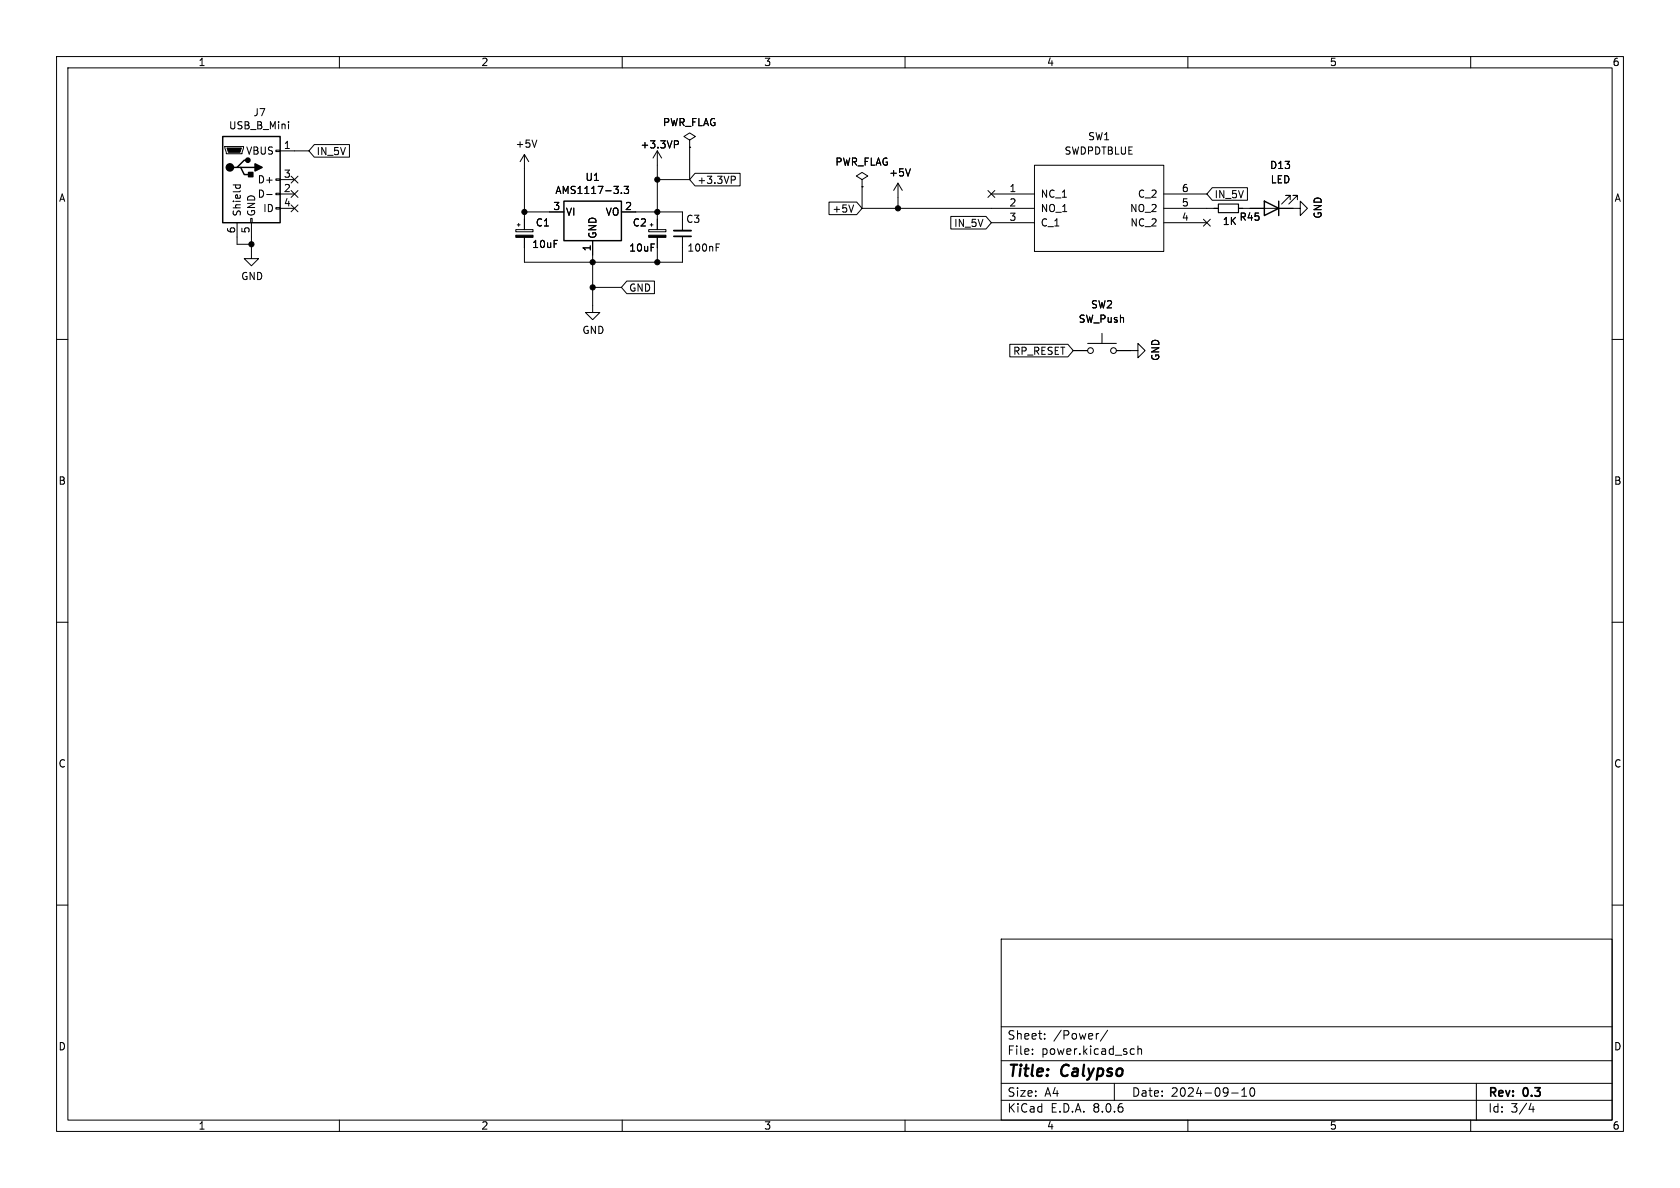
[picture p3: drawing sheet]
(kicad_sch
 (version 20231120)
 (generator "eeschema")
 (generator_version "8.0")
 (paper "A4")
 (title_block
  (title "Calypso")
  (date "2024-09-10")
  (rev "0.3"))
 (lib_symbols
  (symbol "Connector:USB_B_Mini"
   (pin_names
    (offset 1.016)) (exclude_from_sim no) (in_bom yes) (on_board yes)
   (property "Reference" "J" (at -5.08 11.43 0) (effects (font (size 1.27 1.27)) (justify left)))
   (property "Value" "USB_B_Mini" (at -5.08 8.89 0) (effects (font (size 1.27 1.27)) (justify left)))
   (property "Footprint" "" (at 3.81 -1.27 0) (effects (font (size 1.27 1.27)) (hide yes)))
   (property "Datasheet" "~" (at 3.81 -1.27 0) (effects (font (size 1.27 1.27)) (hide yes)))
   (property "Description" "USB Mini Type B connector" (at 0 0 0) (effects (font (size 1.27 1.27)) (hide yes)))
   (symbol "USB_B_Mini_0_1"
    (rectangle (start -5.08 -7.62) (end 5.08 7.62) (stroke (width 0.254) (type default)) (fill (type background)))
    (circle (center -3.81 2.159) (radius 0.635) (stroke (width 0.254) (type default)) (fill (type outline)))
    (circle (center -0.635 3.429) (radius 0.381) (stroke (width 0.254) (type default)) (fill (type outline)))
    (rectangle (start -0.127 -7.62) (end 0.127 -6.858) (stroke (width 0) (type default)) (fill (type none)))
    (polyline (pts (xy -1.905 2.159) (xy 0.635 2.159)) (stroke (width 0.254) (type default)) (fill (type none)))
    (polyline (pts (xy -3.175 2.159) (xy -2.54 2.159) (xy -1.27 3.429) (xy -0.635 3.429)) (stroke (width 0.254) (type default)) (fill (type none)))
    (polyline (pts (xy -2.54 2.159) (xy -1.905 2.159) (xy -1.27 0.889) (xy 0 0.889)) (stroke (width 0.254) (type default)) (fill (type none)))
    (polyline (pts (xy 0.635 2.794) (xy 0.635 1.524) (xy 1.905 2.159) (xy 0.635 2.794)) (stroke (width 0.254) (type default)) (fill (type outline)))
    (polyline (pts (xy -4.318 5.588) (xy -1.778 5.588) (xy -2.032 4.826) (xy -4.064 4.826) (xy -4.318 5.588)) (stroke (width 0) (type default)) (fill (type outline)))
    (polyline (pts (xy -4.699 5.842) (xy -4.699 5.588) (xy -4.445 4.826) (xy -4.445 4.572) (xy -1.651 4.572) (xy -1.651 4.826) (xy -1.397 5.588) (xy -1.397 5.842) (xy -4.699 5.842)) (stroke (width 0) (type default)) (fill (type none)))
    (rectangle (start 0.254 1.27) (end -0.508 0.508) (stroke (width 0.254) (type default)) (fill (type outline)))
    (rectangle (start 5.08 -5.207) (end 4.318 -4.953) (stroke (width 0) (type default)) (fill (type none)))
    (rectangle (start 5.08 -2.667) (end 4.318 -2.413) (stroke (width 0) (type default)) (fill (type none)))
    (rectangle (start 5.08 -0.127) (end 4.318 0.127) (stroke (width 0) (type default)) (fill (type none)))
    (rectangle (start 5.08 4.953) (end 4.318 5.207) (stroke (width 0) (type default)) (fill (type none))))
   (symbol "USB_B_Mini_1_1"
    (pin power_out line (at 7.62 5.08 180) (length 2.54) (name "VBUS" (effects (font (size 1.27 1.27)))) (number "1" (effects (font (size 1.27 1.27)))))
    (pin bidirectional line (at 7.62 -2.54 180) (length 2.54) (name "D-" (effects (font (size 1.27 1.27)))) (number "2" (effects (font (size 1.27 1.27)))))
    (pin bidirectional line (at 7.62 0 180) (length 2.54) (name "D+" (effects (font (size 1.27 1.27)))) (number "3" (effects (font (size 1.27 1.27)))))
    (pin passive line (at 7.62 -5.08 180) (length 2.54) (name "ID" (effects (font (size 1.27 1.27)))) (number "4" (effects (font (size 1.27 1.27)))))
    (pin power_out line (at 0 -10.16 90) (length 2.54) (name "GND" (effects (font (size 1.27 1.27)))) (number "5" (effects (font (size 1.27 1.27)))))
    (pin passive line (at -2.54 -10.16 90) (length 2.54) (name "Shield" (effects (font (size 1.27 1.27)))) (number "6" (effects (font (size 1.27 1.27)))))))
  (symbol "Device:C_Polarized_Small"
   (pin_numbers hide)
   (pin_names
    (offset 0.254) hide) (exclude_from_sim no) (in_bom yes) (on_board yes)
   (property "Reference" "C" (at 0.254 1.778 0) (effects (font (size 1.27 1.27)) (justify left)))
   (property "Value" "C_Polarized_Small" (at 0.254 -2.032 0) (effects (font (size 1.27 1.27)) (justify left)))
   (property "Footprint" "" (at 0 0 0) (effects (font (size 1.27 1.27)) (hide yes)))
   (property "Datasheet" "~" (at 0 0 0) (effects (font (size 1.27 1.27)) (hide yes)))
   (property "Description" "Polarized capacitor, small symbol" (at 0 0 0) (effects (font (size 1.27 1.27)) (hide yes)))
   (symbol "C_Polarized_Small_0_1"
    (rectangle (start -1.524 -0.3048) (end 1.524 -0.6858) (stroke (width 0) (type default)) (fill (type outline)))
    (rectangle (start -1.524 0.6858) (end 1.524 0.3048) (stroke (width 0) (type default)) (fill (type none)))
    (polyline (pts (xy -1.27 1.524) (xy -0.762 1.524)) (stroke (width 0) (type default)) (fill (type none)))
    (polyline (pts (xy -1.016 1.27) (xy -1.016 1.778)) (stroke (width 0) (type default)) (fill (type none))))
   (symbol "C_Polarized_Small_1_1"
    (pin passive line (at 0 2.54 270) (length 1.8542) (name "~" (effects (font (size 1.27 1.27)))) (number "1" (effects (font (size 1.27 1.27)))))
    (pin passive line (at 0 -2.54 90) (length 1.8542) (name "~" (effects (font (size 1.27 1.27)))) (number "2" (effects (font (size 1.27 1.27)))))))
  (symbol "Device:C_Small"
   (pin_numbers hide)
   (pin_names
    (offset 0.254) hide) (exclude_from_sim no) (in_bom yes) (on_board yes)
   (property "Reference" "C" (at 0.254 1.778 0) (effects (font (size 1.27 1.27)) (justify left)))
   (property "Value" "C_Small" (at 0.254 -2.032 0) (effects (font (size 1.27 1.27)) (justify left)))
   (property "Footprint" "" (at 0 0 0) (effects (font (size 1.27 1.27)) (hide yes)))
   (property "Datasheet" "~" (at 0 0 0) (effects (font (size 1.27 1.27)) (hide yes)))
   (property "Description" "Unpolarized capacitor, small symbol" (at 0 0 0) (effects (font (size 1.27 1.27)) (hide yes)))
   (symbol "C_Small_0_1"
    (polyline (pts (xy -1.524 -0.508) (xy 1.524 -0.508)) (stroke (width 0.3302) (type default)) (fill (type none)))
    (polyline (pts (xy -1.524 0.508) (xy 1.524 0.508)) (stroke (width 0.3048) (type default)) (fill (type none))))
   (symbol "C_Small_1_1"
    (pin passive line (at 0 2.54 270) (length 2.032) (name "~" (effects (font (size 1.27 1.27)))) (number "1" (effects (font (size 1.27 1.27)))))
    (pin passive line (at 0 -2.54 90) (length 2.032) (name "~" (effects (font (size 1.27 1.27)))) (number "2" (effects (font (size 1.27 1.27)))))))
  (symbol "Device:LED"
   (pin_numbers hide)
   (pin_names
    (offset 1.016) hide) (exclude_from_sim no) (in_bom yes) (on_board yes)
   (property "Reference" "D" (at 0 2.54 0) (effects (font (size 1.27 1.27))))
   (property "Value" "LED" (at 0 -2.54 0) (effects (font (size 1.27 1.27))))
   (property "Footprint" "" (at 0 0 0) (effects (font (size 1.27 1.27)) (hide yes)))
   (property "Datasheet" "~" (at 0 0 0) (effects (font (size 1.27 1.27)) (hide yes)))
   (property "Description" "Light emitting diode" (at 0 0 0) (effects (font (size 1.27 1.27)) (hide yes)))
   (symbol "LED_0_1"
    (polyline (pts (xy -1.27 -1.27) (xy -1.27 1.27)) (stroke (width 0.254) (type default)) (fill (type none)))
    (polyline (pts (xy -1.27 0) (xy 1.27 0)) (stroke (width 0) (type default)) (fill (type none)))
    (polyline (pts (xy 1.27 -1.27) (xy 1.27 1.27) (xy -1.27 0) (xy 1.27 -1.27)) (stroke (width 0.254) (type default)) (fill (type none)))
    (polyline (pts (xy -3.048 -0.762) (xy -4.572 -2.286) (xy -3.81 -2.286) (xy -4.572 -2.286) (xy -4.572 -1.524)) (stroke (width 0) (type default)) (fill (type none)))
    (polyline (pts (xy -1.778 -0.762) (xy -3.302 -2.286) (xy -2.54 -2.286) (xy -3.302 -2.286) (xy -3.302 -1.524)) (stroke (width 0) (type default)) (fill (type none))))
   (symbol "LED_1_1"
    (pin passive line (at -3.81 0 0) (length 2.54) (name "K" (effects (font (size 1.27 1.27)))) (number "1" (effects (font (size 1.27 1.27)))))
    (pin passive line (at 3.81 0 180) (length 2.54) (name "A" (effects (font (size 1.27 1.27)))) (number "2" (effects (font (size 1.27 1.27)))))))
  (symbol "Device:R_Small"
   (pin_numbers hide)
   (pin_names
    (offset 0.254) hide) (exclude_from_sim no) (in_bom yes) (on_board yes)
   (property "Reference" "R" (at 0.762 0.508 0) (effects (font (size 1.27 1.27)) (justify left)))
   (property "Value" "R_Small" (at 0.762 -1.016 0) (effects (font (size 1.27 1.27)) (justify left)))
   (property "Footprint" "" (at 0 0 0) (effects (font (size 1.27 1.27)) (hide yes)))
   (property "Datasheet" "~" (at 0 0 0) (effects (font (size 1.27 1.27)) (hide yes)))
   (property "Description" "Resistor, small symbol" (at 0 0 0) (effects (font (size 1.27 1.27)) (hide yes)))
   (symbol "R_Small_0_1"
    (rectangle (start -0.762 1.778) (end 0.762 -1.778) (stroke (width 0.2032) (type default)) (fill (type none))))
   (symbol "R_Small_1_1"
    (pin passive line (at 0 2.54 270) (length 0.762) (name "~" (effects (font (size 1.27 1.27)))) (number "1" (effects (font (size 1.27 1.27)))))
    (pin passive line (at 0 -2.54 90) (length 0.762) (name "~" (effects (font (size 1.27 1.27)))) (number "2" (effects (font (size 1.27 1.27)))))))
  (symbol "Regulator_Linear:AMS1117-3.3"
   (pin_names
    (offset 0.254)) (exclude_from_sim no) (in_bom yes) (on_board yes)
   (property "Reference" "U" (at -3.81 3.175 0) (effects (font (size 1.27 1.27))))
   (property "Value" "AMS1117-3.3" (at 0 3.175 0) (effects (font (size 1.27 1.27)) (justify left)))
   (property "Footprint" "Package_TO_SOT_SMD:SOT-223-3_TabPin2" (at 0 5.08 0) (effects (font (size 1.27 1.27)) (hide yes)))
   (property "Datasheet" "http://www.advanced-monolithic.com/pdf/ds1117.pdf" (at 2.54 -6.35 0) (effects (font (size 1.27 1.27)) (hide yes)))
   (property "Description" "1A Low Dropout regulator, positive, 3.3V fixed output, SOT-223" (at 0 0 0) (effects (font (size 1.27 1.27)) (hide yes)))
   (symbol "AMS1117-3.3_0_1"
    (rectangle (start -5.08 -5.08) (end 5.08 1.905) (stroke (width 0.254) (type default)) (fill (type background))))
   (symbol "AMS1117-3.3_1_1"
    (pin power_in line (at 0 -7.62 90) (length 2.54) (name "GND" (effects (font (size 1.27 1.27)))) (number "1" (effects (font (size 1.27 1.27)))))
    (pin power_out line (at 7.62 0 180) (length 2.54) (name "VO" (effects (font (size 1.27 1.27)))) (number "2" (effects (font (size 1.27 1.27)))))
    (pin power_in line (at -7.62 0 0) (length 2.54) (name "VI" (effects (font (size 1.27 1.27)))) (number "3" (effects (font (size 1.27 1.27)))))))
  (symbol "Switch:SW_Push"
   (pin_numbers hide)
   (pin_names
    (offset 1.016) hide) (exclude_from_sim no) (in_bom yes) (on_board yes)
   (property "Reference" "SW" (at 1.27 2.54 0) (effects (font (size 1.27 1.27)) (justify left)))
   (property "Value" "SW_Push" (at 0 -1.524 0) (effects (font (size 1.27 1.27))))
   (property "Footprint" "" (at 0 5.08 0) (effects (font (size 1.27 1.27)) (hide yes)))
   (property "Datasheet" "~" (at 0 5.08 0) (effects (font (size 1.27 1.27)) (hide yes)))
   (property "Description" "Push button switch, generic, two pins" (at 0 0 0) (effects (font (size 1.27 1.27)) (hide yes)))
   (symbol "SW_Push_0_1"
    (circle (center -2.032 0) (radius 0.508) (stroke (width 0) (type default)) (fill (type none)))
    (polyline (pts (xy 0 1.27) (xy 0 3.048)) (stroke (width 0) (type default)) (fill (type none)))
    (polyline (pts (xy 2.54 1.27) (xy -2.54 1.27)) (stroke (width 0) (type default)) (fill (type none)))
    (circle (center 2.032 0) (radius 0.508) (stroke (width 0) (type default)) (fill (type none)))
    (pin passive line (at -5.08 0 0) (length 2.54) (name "1" (effects (font (size 1.27 1.27)))) (number "1" (effects (font (size 1.27 1.27)))))
    (pin passive line (at 5.08 0 180) (length 2.54) (name "2" (effects (font (size 1.27 1.27)))) (number "2" (effects (font (size 1.27 1.27)))))))
  (symbol "calypso-addons:SWDPDTBLUE"
   (pin_names
    (offset 1.016)) (exclude_from_sim no) (in_bom yes) (on_board yes)
   (property "Reference" "SW" (at 0 -2.54 0) (effects (font (size 1.27 1.27))))
   (property "Value" "SWDPDTBLUE" (at 0 2.54 0) (effects (font (size 1.27 1.27))))
   (property "Footprint" "SWDPDTBLUE" (at 0 0 0) (effects (font (size 1.27 1.27)) (hide yes)))
   (property "Datasheet" "DOCUMENTATION" (at 0 0 0) (effects (font (size 1.27 1.27)) (hide yes)))
   (property "Description" "" (at 0 0 0) (effects (font (size 1.27 1.27)) (hide yes)))
   (symbol "SWDPDTBLUE_1_0"
    (rectangle (start -11.43 -7.62) (end 11.43 7.62) (stroke (width 0) (type default)) (fill (type none))))
   (symbol "SWDPDTBLUE_1_1"
    (pin output line (at -19.05 2.54 0) (length 7.62) (name "NC_1" (effects (font (size 1.27 1.27)))) (number "1" (effects (font (size 1.27 1.27)))))
    (pin output line (at -19.05 0 0) (length 7.62) (name "NO_1" (effects (font (size 1.27 1.27)))) (number "2" (effects (font (size 1.27 1.27)))))
    (pin input line (at -19.05 -2.54 0) (length 7.62) (name "C_1" (effects (font (size 1.27 1.27)))) (number "3" (effects (font (size 1.27 1.27)))))
    (pin output line (at 19.05 -2.54 180) (length 7.62) (name "NC_2" (effects (font (size 1.27 1.27)))) (number "4" (effects (font (size 1.27 1.27)))))
    (pin output line (at 19.05 0 180) (length 7.62) (name "NO_2" (effects (font (size 1.27 1.27)))) (number "5" (effects (font (size 1.27 1.27)))))
    (pin input line (at 19.05 2.54 180) (length 7.62) (name "C_2" (effects (font (size 1.27 1.27)))) (number "6" (effects (font (size 1.27 1.27)))))))
  (symbol "power:+3.3VP"
   (power)
   (pin_names
    (offset 0)) (exclude_from_sim no) (in_bom yes) (on_board yes)
   (property "Reference" "#PWR" (at 3.81 -1.27 0) (effects (font (size 1.27 1.27)) (hide yes)))
   (property "Value" "+3.3VP" (at 0 2.54 0) (effects (font (size 1.27 1.27))))
   (property "Footprint" "" (at 0 0 0) (effects (font (size 1.27 1.27)) (hide yes)))
   (property "Datasheet" "" (at 0 0 0) (effects (font (size 1.27 1.27)) (hide yes)))
   (property "Description" "Power symbol creates a global label with name \"+3.3VP\"" (at 0 0 0) (effects (font (size 1.27 1.27)) (hide yes)))
   (symbol "+3.3VP_0_0"
    (pin power_in line (at 0 0 90) (length 0) hide (name "+3.3VP" (effects (font (size 1.27 1.27)))) (number "1" (effects (font (size 1.27 1.27))))))
   (symbol "+3.3VP_0_1"
    (polyline (pts (xy -0.762 1.27) (xy 0 2.54)) (stroke (width 0) (type default)) (fill (type none)))
    (polyline (pts (xy 0 0) (xy 0 2.54)) (stroke (width 0) (type default)) (fill (type none)))
    (polyline (pts (xy 0 2.54) (xy 0.762 1.27)) (stroke (width 0) (type default)) (fill (type none)))))
  (symbol "power:+5V"
   (power)
   (pin_names
    (offset 0)) (exclude_from_sim no) (in_bom yes) (on_board yes)
   (property "Reference" "#PWR" (at 0 -3.81 0) (effects (font (size 1.27 1.27)) (hide yes)))
   (property "Value" "+5V" (at 0 3.556 0) (effects (font (size 1.27 1.27))))
   (property "Footprint" "" (at 0 0 0) (effects (font (size 1.27 1.27)) (hide yes)))
   (property "Datasheet" "" (at 0 0 0) (effects (font (size 1.27 1.27)) (hide yes)))
   (property "Description" "Power symbol creates a global label with name \"+5V\"" (at 0 0 0) (effects (font (size 1.27 1.27)) (hide yes)))
   (symbol "+5V_0_1"
    (polyline (pts (xy -0.762 1.27) (xy 0 2.54)) (stroke (width 0) (type default)) (fill (type none)))
    (polyline (pts (xy 0 0) (xy 0 2.54)) (stroke (width 0) (type default)) (fill (type none)))
    (polyline (pts (xy 0 2.54) (xy 0.762 1.27)) (stroke (width 0) (type default)) (fill (type none))))
   (symbol "+5V_1_1"
    (pin power_in line (at 0 0 90) (length 0) hide (name "+5V" (effects (font (size 1.27 1.27)))) (number "1" (effects (font (size 1.27 1.27)))))))
  (symbol "power:GND"
   (power)
   (pin_names
    (offset 0)) (exclude_from_sim no) (in_bom yes) (on_board yes)
   (property "Reference" "#PWR" (at 0 -6.35 0) (effects (font (size 1.27 1.27)) (hide yes)))
   (property "Value" "GND" (at 0 -3.81 0) (effects (font (size 1.27 1.27))))
   (property "Footprint" "" (at 0 0 0) (effects (font (size 1.27 1.27)) (hide yes)))
   (property "Datasheet" "" (at 0 0 0) (effects (font (size 1.27 1.27)) (hide yes)))
   (property "Description" "Power symbol creates a global label with name \"GND\" , ground" (at 0 0 0) (effects (font (size 1.27 1.27)) (hide yes)))
   (symbol "GND_0_1"
    (polyline (pts (xy 0 0) (xy 0 -1.27) (xy 1.27 -1.27) (xy 0 -2.54) (xy -1.27 -1.27) (xy 0 -1.27)) (stroke (width 0) (type default)) (fill (type none))))
   (symbol "GND_1_1"
    (pin power_in line (at 0 0 270) (length 0) hide (name "GND" (effects (font (size 1.27 1.27)))) (number "1" (effects (font (size 1.27 1.27)))))))
  (symbol "power:PWR_FLAG"
   (power)
   (pin_numbers hide)
   (pin_names
    (offset 0) hide) (exclude_from_sim no) (in_bom yes) (on_board yes)
   (property "Reference" "#FLG" (at 0 1.905 0) (effects (font (size 1.27 1.27)) (hide yes)))
   (property "Value" "PWR_FLAG" (at 0 3.81 0) (effects (font (size 1.27 1.27))))
   (property "Footprint" "" (at 0 0 0) (effects (font (size 1.27 1.27)) (hide yes)))
   (property "Datasheet" "~" (at 0 0 0) (effects (font (size 1.27 1.27)) (hide yes)))
   (property "Description" "Special symbol for telling ERC where power comes from" (at 0 0 0) (effects (font (size 1.27 1.27)) (hide yes)))
   (symbol "PWR_FLAG_0_0"
    (pin power_out line (at 0 0 90) (length 0) (name "pwr" (effects (font (size 1.27 1.27)))) (number "1" (effects (font (size 1.27 1.27))))))
   (symbol "PWR_FLAG_0_1"
    (polyline (pts (xy 0 0) (xy 0 1.27) (xy -1.016 1.905) (xy 0 2.54) (xy 1.016 1.905) (xy 0 1.27)) (stroke (width 0) (type default)) (fill (type none))))))
 (junction
  (at 116.205 31.75)
  (diameter 0)
  (color 0 0 0 0))
 (junction
  (at 116.205 37.465)
  (diameter 0)
  (color 0 0 0 0))
 (junction
  (at 104.775 46.355)
  (diameter 0)
  (color 0 0 0 0))
 (junction
  (at 116.205 46.355)
  (diameter 0)
  (color 0 0 0 0))
 (junction
  (at 44.45 43.18)
  (diameter 0)
  (color 0 0 0 0))
 (junction
  (at 92.71 37.465)
  (diameter 0)
  (color 0 0 0 0))
 (junction
  (at 158.75 36.83)
  (diameter 0)
  (color 0 0 0 0))
 (junction
  (at 104.775 50.8)
  (diameter 0)
  (color 0 0 0 0))
 (no_connect
  (at 52.07 34.29))
 (no_connect
  (at 52.07 36.83))
 (no_connect
  (at 213.36 39.37))
 (no_connect
  (at 175.26 34.29))
 (no_connect
  (at 52.07 31.75))
 (wire
  (pts (xy 92.71 37.465) (xy 92.71 38.735))
  (stroke (width 0) (type default)))
 (wire
  (pts (xy 116.205 43.815) (xy 116.205 46.355))
  (stroke (width 0) (type default)))
 (wire
  (pts (xy 92.71 46.355) (xy 92.71 43.815))
  (stroke (width 0) (type default)))
 (wire
  (pts (xy 97.155 37.465) (xy 92.71 37.465))
  (stroke (width 0) (type default)))
 (wire
  (pts (xy 116.205 46.355) (xy 120.65 46.355))
  (stroke (width 0) (type default)))
 (wire
  (pts (xy 120.65 37.465) (xy 116.205 37.465))
  (stroke (width 0) (type default)))
 (wire
  (pts (xy 41.91 41.91) (xy 41.91 43.18))
  (stroke (width 0) (type default)))
 (wire
  (pts (xy 116.205 29.21) (xy 116.205 31.75))
  (stroke (width 0) (type default)))
 (wire
  (pts (xy 219.71 36.83) (xy 220.98 36.83))
  (stroke (width 0) (type default)))
 (wire
  (pts (xy 104.775 46.355) (xy 92.71 46.355))
  (stroke (width 0) (type default)))
 (wire
  (pts (xy 52.07 26.67) (xy 54.61 26.67))
  (stroke (width 0) (type default)))
 (wire
  (pts (xy 92.71 29.845) (xy 92.71 37.465))
  (stroke (width 0) (type default)))
 (wire
  (pts (xy 104.775 50.8) (xy 109.855 50.8))
  (stroke (width 0) (type default)))
 (wire
  (pts (xy 104.775 50.8) (xy 104.775 53.975))
  (stroke (width 0) (type default)))
 (wire
  (pts (xy 152.4 36.83) (xy 152.4 33.02))
  (stroke (width 0) (type default)))
 (wire
  (pts (xy 120.65 38.735) (xy 120.65 37.465))
  (stroke (width 0) (type default)))
 (wire
  (pts (xy 44.45 43.18) (xy 44.45 44.45))
  (stroke (width 0) (type default)))
 (wire
  (pts (xy 112.395 37.465) (xy 116.205 37.465))
  (stroke (width 0) (type default)))
 (wire
  (pts (xy 121.92 26.035) (xy 121.92 31.75))
  (stroke (width 0) (type default)))
 (wire
  (pts (xy 41.91 43.18) (xy 44.45 43.18))
  (stroke (width 0) (type default)))
 (wire
  (pts (xy 158.75 36.83) (xy 152.4 36.83))
  (stroke (width 0) (type default)))
 (wire
  (pts (xy 213.36 36.83) (xy 214.63 36.83))
  (stroke (width 0) (type default)))
 (wire
  (pts (xy 104.775 45.085) (xy 104.775 46.355))
  (stroke (width 0) (type default)))
 (wire
  (pts (xy 121.92 31.75) (xy 116.205 31.75))
  (stroke (width 0) (type default)))
 (wire
  (pts (xy 158.75 36.83) (xy 158.75 34.925))
  (stroke (width 0) (type default)))
 (wire
  (pts (xy 116.205 31.75) (xy 116.205 37.465))
  (stroke (width 0) (type default)))
 (wire
  (pts (xy 104.775 46.355) (xy 104.775 50.8))
  (stroke (width 0) (type default)))
 (wire
  (pts (xy 44.45 41.91) (xy 44.45 43.18))
  (stroke (width 0) (type default)))
 (wire
  (pts (xy 104.775 46.355) (xy 116.205 46.355))
  (stroke (width 0) (type default)))
 (wire
  (pts (xy 120.65 43.815) (xy 120.65 46.355))
  (stroke (width 0) (type default)))
 (wire
  (pts (xy 175.26 36.83) (xy 158.75 36.83))
  (stroke (width 0) (type default)))
 (wire
  (pts (xy 116.205 37.465) (xy 116.205 38.735))
  (stroke (width 0) (type default)))
 (global_label "IN_5V"
  (shape input)
  (at 54.61 26.67 0)
  (fields_autoplaced yes)
  (effects (font (size 1.27 1.27)) (justify left))
  (property "Intersheetrefs" "${INTERSHEET_REFS}" (at 62.1352 26.5906 0) (effects (font (size 1.27 1.27)) (justify left) (hide yes))))
 (global_label "+5V"
  (shape input)
  (at 152.4 36.83 180)
  (fields_autoplaced yes)
  (effects (font (size 1.27 1.27)) (justify right))
  (property "Intersheetrefs" "${INTERSHEET_REFS}" (at 146.2053 36.9094 0) (effects (font (size 1.27 1.27)) (justify right) (hide yes))))
 (global_label "IN_5V"
  (shape input)
  (at 175.26 39.37 180)
  (fields_autoplaced yes)
  (effects (font (size 1.27 1.27)) (justify right))
  (property "Intersheetrefs" "${INTERSHEET_REFS}" (at 167.7348 39.4494 0) (effects (font (size 1.27 1.27)) (justify right) (hide yes))))
 (global_label "RP_RESET"
  (shape input)
  (at 189.738 61.976 180)
  (fields_autoplaced yes)
  (effects (font (size 1.27 1.27)) (justify right))
  (property "Intersheetrefs" "${INTERSHEET_REFS}" (at 178.1609 61.8966 0) (effects (font (size 1.27 1.27)) (justify right) (hide yes))))
 (global_label "IN_5V"
  (shape input)
  (at 213.36 34.29 0)
  (fields_autoplaced yes)
  (effects (font (size 1.27 1.27)) (justify left))
  (property "Intersheetrefs" "${INTERSHEET_REFS}" (at 220.8852 34.2106 0) (effects (font (size 1.27 1.27)) (justify left) (hide yes))))
 (global_label "+3.3VP"
  (shape input)
  (at 121.92 31.75 0)
  (fields_autoplaced yes)
  (effects (font (size 1.27 1.27)) (justify left))
  (property "Intersheetrefs" "${INTERSHEET_REFS}" (at 131.199 31.6706 0) (effects (font (size 1.27 1.27)) (justify left) (hide yes))))
 (global_label "GND"
  (shape input)
  (at 109.855 50.8 0)
  (fields_autoplaced yes)
  (effects (font (size 1.27 1.27)) (justify left))
  (property "Intersheetrefs" "${INTERSHEET_REFS}" (at 116.0497 50.7206 0) (effects (font (size 1.27 1.27)) (justify left) (hide yes))))
 (symbol
  (lib_id "Connector:USB_B_Mini")
  (at 44.45 31.75 0)
  (unit 1)
  (exclude_from_sim no)
  (in_bom yes)
  (on_board yes)
  (dnp no)
  (property "Reference" "J7" (at 45.8978 19.8882 0) (effects (font (size 1.27 1.27))))
  (property "Value" "USB_B_Mini" (at 45.8978 22.1996 0) (effects (font (size 1.27 1.27))))
  (property "Footprint" "Connector_USB:USB_Mini-B_Wuerth_65100516121_Horizontal" (at 48.26 33.02 0) (effects (font (size 1.27 1.27)) (hide yes)))
  (property "Datasheet" "~" (at 48.26 33.02 0) (effects (font (size 1.27 1.27)) (hide yes)))
  (property "Description" "" (at 44.45 31.75 0) (effects (font (size 1.27 1.27)) (hide yes)))
  (property "LCSC" " C3039330" (at 44.45 31.75 0) (effects (font (size 1.27 1.27)) (hide yes)))
  (pin "1")
  (pin "2")
  (pin "3")
  (pin "4")
  (pin "5")
  (pin "6"))
 (symbol
  (lib_id "Device:C_Small")
  (at 120.65 41.275 180)
  (unit 1)
  (exclude_from_sim no)
  (in_bom yes)
  (on_board yes)
  (dnp no)
  (property "Reference" "C3" (at 122.555 38.735 0) (effects (font (size 1.27 1.27))))
  (property "Value" "100nF" (at 124.46 43.815 0) (effects (font (size 1.27 1.27))))
  (property "Footprint" "Capacitor_SMD:C_0805_2012Metric_Pad1.18x1.45mm_HandSolder" (at 120.65 41.275 0) (effects (font (size 1.27 1.27)) (hide yes)))
  (property "Datasheet" "~" (at 120.65 41.275 0) (effects (font (size 1.27 1.27)) (hide yes)))
  (property "Description" "" (at 120.65 41.275 0) (effects (font (size 1.27 1.27)) (hide yes)))
  (property "LCSC" "C28233" (at 120.65 41.275 0) (effects (font (size 1.27 1.27)) (hide yes)))
  (pin "1")
  (pin "2"))
 (symbol
  (lib_id "power:PWR_FLAG")
  (at 152.4 33.02 0)
  (unit 1)
  (exclude_from_sim no)
  (in_bom yes)
  (on_board yes)
  (dnp no)
  (property "Reference" "#FLG02" (at 152.4 31.115 0) (effects (font (size 1.27 1.27)) (hide yes)))
  (property "Value" "PWR_FLAG" (at 152.4 28.6258 0) (effects (font (size 1.27 1.27))))
  (property "Footprint" "" (at 152.4 33.02 0) (effects (font (size 1.27 1.27)) (hide yes)))
  (property "Datasheet" "~" (at 152.4 33.02 0) (effects (font (size 1.27 1.27)) (hide yes)))
  (property "Description" "" (at 152.4 33.02 0) (effects (font (size 1.27 1.27)) (hide yes)))
  (pin "1"))
 (symbol
  (lib_id "Device:C_Polarized_Small")
  (at 92.71 41.275 0)
  (unit 1)
  (exclude_from_sim no)
  (in_bom yes)
  (on_board yes)
  (dnp no)
  (property "Reference" "C1" (at 94.615 39.37 0) (effects (font (size 1.27 1.27)) (justify left)))
  (property "Value" "10uF" (at 93.98 43.18 0) (effects (font (size 1.27 1.27)) (justify left)))
  (property "Footprint" "Capacitor_Tantalum_SMD:CP_EIA-3216-12_Kemet-S_Pad1.58x1.35mm_HandSolder" (at 92.71 41.275 0) (effects (font (size 1.27 1.27)) (hide yes)))
  (property "Datasheet" "~" (at 92.71 41.275 0) (effects (font (size 1.27 1.27)) (hide yes)))
  (property "Description" "" (at 92.71 41.275 0) (effects (font (size 1.27 1.27)) (hide yes)))
  (property "LCSC" "C7171" (at 92.71 41.275 0) (effects (font (size 1.27 1.27)) (hide yes)))
  (pin "1")
  (pin "2"))
 (symbol
  (lib_id "calypso-addons:SWDPDTBLUE")
  (at 194.31 36.83 0)
  (unit 1)
  (exclude_from_sim no)
  (in_bom yes)
  (on_board yes)
  (dnp no)
  (fields_autoplaced yes)
  (property "Reference" "SW1" (at 194.31 24.13 0) (effects (font (size 1.27 1.27))))
  (property "Value" "SWDPDTBLUE" (at 194.31 26.67 0) (effects (font (size 1.27 1.27))))
  (property "Footprint" "conn-ext:SW_PUSH_x2" (at 194.31 36.83 0) (effects (font (size 1.27 1.27)) (hide yes)))
  (property "Datasheet" "DOCUMENTATION" (at 194.31 36.83 0) (effects (font (size 1.27 1.27)) (hide yes)))
  (property "Description" "" (at 194.31 36.83 0) (effects (font (size 1.27 1.27)) (hide yes)))
  (property "LCSC" "" (at 194.31 36.83 0) (effects (font (size 1.27 1.27)) (hide yes)))
  (pin "1")
  (pin "2")
  (pin "3")
  (pin "4")
  (pin "5")
  (pin "6"))
 (symbol
  (lib_id "Regulator_Linear:AMS1117-3.3")
  (at 104.775 37.465 0)
  (unit 1)
  (exclude_from_sim no)
  (in_bom yes)
  (on_board yes)
  (dnp no)
  (property "Reference" "U1" (at 104.775 31.3182 0) (effects (font (size 1.27 1.27))))
  (property "Value" "AMS1117-3.3" (at 104.775 33.6296 0) (effects (font (size 1.27 1.27))))
  (property "Footprint" "Package_TO_SOT_SMD:SOT-223-3_TabPin2" (at 104.775 32.385 0) (effects (font (size 1.27 1.27)) (hide yes)))
  (property "Datasheet" "http://www.advanced-monolithic.com/pdf/ds1117.pdf" (at 107.315 43.815 0) (effects (font (size 1.27 1.27)) (hide yes)))
  (property "Description" "" (at 104.775 37.465 0) (effects (font (size 1.27 1.27)) (hide yes)))
  (property "LCSC" "C6186" (at 104.775 37.465 0) (effects (font (size 1.27 1.27)) (hide yes)))
  (pin "1")
  (pin "2")
  (pin "3"))
 (symbol
  (lib_id "power:+5V")
  (at 158.75 34.925 0)
  (unit 1)
  (exclude_from_sim no)
  (in_bom yes)
  (on_board yes)
  (dnp no)
  (property "Reference" "#PWR09" (at 158.75 38.735 0) (effects (font (size 1.27 1.27)) (hide yes)))
  (property "Value" "+5V" (at 159.131 30.5308 0) (effects (font (size 1.27 1.27))))
  (property "Footprint" "" (at 158.75 34.925 0) (effects (font (size 1.27 1.27)) (hide yes)))
  (property "Datasheet" "" (at 158.75 34.925 0) (effects (font (size 1.27 1.27)) (hide yes)))
  (property "Description" "" (at 158.75 34.925 0) (effects (font (size 1.27 1.27)) (hide yes)))
  (pin "1"))
 (symbol
  (lib_id "power:GND")
  (at 44.45 44.45 0)
  (unit 1)
  (exclude_from_sim no)
  (in_bom yes)
  (on_board yes)
  (dnp no)
  (property "Reference" "#PWR05" (at 44.45 50.8 0) (effects (font (size 1.27 1.27)) (hide yes)))
  (property "Value" "GND" (at 44.577 48.8442 0) (effects (font (size 1.27 1.27))))
  (property "Footprint" "" (at 44.45 44.45 0) (effects (font (size 1.27 1.27)) (hide yes)))
  (property "Datasheet" "" (at 44.45 44.45 0) (effects (font (size 1.27 1.27)) (hide yes)))
  (property "Description" "" (at 44.45 44.45 0) (effects (font (size 1.27 1.27)) (hide yes)))
  (pin "1"))
 (symbol
  (lib_id "power:GND")
  (at 228.6 36.83 90)
  (unit 1)
  (exclude_from_sim no)
  (in_bom yes)
  (on_board yes)
  (dnp no)
  (property "Reference" "#PWR01" (at 234.95 36.83 0) (effects (font (size 1.27 1.27)) (hide yes)))
  (property "Value" "GND" (at 232.9942 36.703 0) (effects (font (size 1.27 1.27))))
  (property "Footprint" "" (at 228.6 36.83 0) (effects (font (size 1.27 1.27)) (hide yes)))
  (property "Datasheet" "" (at 228.6 36.83 0) (effects (font (size 1.27 1.27)) (hide yes)))
  (property "Description" "" (at 228.6 36.83 0) (effects (font (size 1.27 1.27)) (hide yes)))
  (pin "1"))
 (symbol
  (lib_id "power:+3.3VP")
  (at 116.205 29.21 0)
  (unit 1)
  (exclude_from_sim no)
  (in_bom yes)
  (on_board yes)
  (dnp no)
  (property "Reference" "#PWR08" (at 120.015 30.48 0) (effects (font (size 1.27 1.27)) (hide yes)))
  (property "Value" "+3.3VP" (at 116.713 25.5778 0) (effects (font (size 1.27 1.27))))
  (property "Footprint" "" (at 116.205 29.21 0) (effects (font (size 1.27 1.27)) (hide yes)))
  (property "Datasheet" "" (at 116.205 29.21 0) (effects (font (size 1.27 1.27)) (hide yes)))
  (property "Description" "" (at 116.205 29.21 0) (effects (font (size 1.27 1.27)) (hide yes)))
  (pin "1"))
 (symbol
  (lib_id "power:GND")
  (at 199.898 61.976 90)
  (unit 1)
  (exclude_from_sim no)
  (in_bom yes)
  (on_board yes)
  (dnp no)
  (property "Reference" "#PWR013" (at 206.248 61.976 0) (effects (font (size 1.27 1.27)) (hide yes)))
  (property "Value" "GND" (at 204.2922 61.849 0) (effects (font (size 1.27 1.27))))
  (property "Footprint" "" (at 199.898 61.976 0) (effects (font (size 1.27 1.27)) (hide yes)))
  (property "Datasheet" "" (at 199.898 61.976 0) (effects (font (size 1.27 1.27)) (hide yes)))
  (property "Description" "" (at 199.898 61.976 0) (effects (font (size 1.27 1.27)) (hide yes)))
  (pin "1"))
 (symbol
  (lib_id "power:PWR_FLAG")
  (at 121.92 26.035 0)
  (unit 1)
  (exclude_from_sim no)
  (in_bom yes)
  (on_board yes)
  (dnp no)
  (property "Reference" "#FLG01" (at 121.92 24.13 0) (effects (font (size 1.27 1.27)) (hide yes)))
  (property "Value" "PWR_FLAG" (at 121.92 21.6408 0) (effects (font (size 1.27 1.27))))
  (property "Footprint" "" (at 121.92 26.035 0) (effects (font (size 1.27 1.27)) (hide yes)))
  (property "Datasheet" "~" (at 121.92 26.035 0) (effects (font (size 1.27 1.27)) (hide yes)))
  (property "Description" "" (at 121.92 26.035 0) (effects (font (size 1.27 1.27)) (hide yes)))
  (pin "1"))
 (symbol
  (lib_id "Device:C_Polarized_Small")
  (at 116.205 41.275 0)
  (unit 1)
  (exclude_from_sim no)
  (in_bom yes)
  (on_board yes)
  (dnp no)
  (property "Reference" "C2" (at 111.76 39.37 0) (effects (font (size 1.27 1.27)) (justify left)))
  (property "Value" "10uF" (at 111.125 43.815 0) (effects (font (size 1.27 1.27)) (justify left)))
  (property "Footprint" "Capacitor_Tantalum_SMD:CP_EIA-3216-12_Kemet-S_Pad1.58x1.35mm_HandSolder" (at 116.205 41.275 0) (effects (font (size 1.27 1.27)) (hide yes)))
  (property "Datasheet" "~" (at 116.205 41.275 0) (effects (font (size 1.27 1.27)) (hide yes)))
  (property "Description" "" (at 116.205 41.275 0) (effects (font (size 1.27 1.27)) (hide yes)))
  (property "LCSC" "C7171" (at 116.205 41.275 0) (effects (font (size 1.27 1.27)) (hide yes)))
  (pin "1")
  (pin "2"))
 (symbol
  (lib_id "power:+5V")
  (at 92.71 29.845 0)
  (unit 1)
  (exclude_from_sim no)
  (in_bom yes)
  (on_board yes)
  (dnp no)
  (property "Reference" "#PWR06" (at 92.71 33.655 0) (effects (font (size 1.27 1.27)) (hide yes)))
  (property "Value" "+5V" (at 93.091 25.4508 0) (effects (font (size 1.27 1.27))))
  (property "Footprint" "" (at 92.71 29.845 0) (effects (font (size 1.27 1.27)) (hide yes)))
  (property "Datasheet" "" (at 92.71 29.845 0) (effects (font (size 1.27 1.27)) (hide yes)))
  (property "Description" "" (at 92.71 29.845 0) (effects (font (size 1.27 1.27)) (hide yes)))
  (pin "1"))
 (symbol
  (lib_id "power:GND")
  (at 104.775 53.975 0)
  (unit 1)
  (exclude_from_sim no)
  (in_bom yes)
  (on_board yes)
  (dnp no)
  (property "Reference" "#PWR07" (at 104.775 60.325 0) (effects (font (size 1.27 1.27)) (hide yes)))
  (property "Value" "GND" (at 104.902 58.3692 0) (effects (font (size 1.27 1.27))))
  (property "Footprint" "" (at 104.775 53.975 0) (effects (font (size 1.27 1.27)) (hide yes)))
  (property "Datasheet" "" (at 104.775 53.975 0) (effects (font (size 1.27 1.27)) (hide yes)))
  (property "Description" "" (at 104.775 53.975 0) (effects (font (size 1.27 1.27)) (hide yes)))
  (pin "1"))
 (symbol
  (lib_id "Device:R_Small")
  (at 217.17 36.83 90)
  (unit 1)
  (exclude_from_sim no)
  (in_bom yes)
  (on_board yes)
  (dnp no)
  (property "Reference" "R45" (at 220.98 38.354 90) (effects (font (size 1.27 1.27))))
  (property "Value" "1K" (at 217.424 39.116 90) (effects (font (size 1.27 1.27))))
  (property "Footprint" "Resistor_SMD:R_0805_2012Metric_Pad1.20x1.40mm_HandSolder" (at 217.17 36.83 0) (effects (font (size 1.27 1.27)) (hide yes)))
  (property "Datasheet" "~" (at 217.17 36.83 0) (effects (font (size 1.27 1.27)) (hide yes)))
  (property "Description" "" (at 217.17 36.83 0) (effects (font (size 1.27 1.27)) (hide yes)))
  (property "LCSC" "C17513" (at 217.17 36.83 0) (effects (font (size 1.27 1.27)) (hide yes)))
  (pin "1")
  (pin "2"))
 (symbol
  (lib_id "Switch:SW_Push")
  (at 194.818 61.976 0)
  (unit 1)
  (exclude_from_sim no)
  (in_bom yes)
  (on_board yes)
  (dnp no)
  (fields_autoplaced yes)
  (property "Reference" "SW2" (at 194.818 53.848 0) (effects (font (size 1.27 1.27))))
  (property "Value" "SW_Push" (at 194.818 56.388 0) (effects (font (size 1.27 1.27))))
  (property "Footprint" "Button_Switch_THT:SW_PUSH_6mm_H4.3mm" (at 194.818 56.896 0) (effects (font (size 1.27 1.27)) (hide yes)))
  (property "Datasheet" "~" (at 194.818 56.896 0) (effects (font (size 1.27 1.27)) (hide yes)))
  (property "Description" "" (at 194.818 61.976 0) (effects (font (size 1.27 1.27)) (hide yes)))
  (property "LCSC" "" (at 194.818 61.976 0) (effects (font (size 1.27 1.27)) (hide yes)))
  (pin "1")
  (pin "2"))
 (symbol
  (lib_id "Device:LED")
  (at 224.79 36.83 180)
  (unit 1)
  (exclude_from_sim no)
  (in_bom yes)
  (on_board yes)
  (dnp no)
  (fields_autoplaced yes)
  (property "Reference" "D13" (at 226.3775 29.21 0) (effects (font (size 1.27 1.27))))
  (property "Value" "LED" (at 226.3775 31.75 0) (effects (font (size 1.27 1.27))))
  (property "Footprint" "LED_SMD:LED_0805_2012Metric_Pad1.15x1.40mm_HandSolder" (at 224.79 36.83 0) (effects (font (size 1.27 1.27)) (hide yes)))
  (property "Datasheet" "~" (at 224.79 36.83 0) (effects (font (size 1.27 1.27)) (hide yes)))
  (property "Description" "" (at 224.79 36.83 0) (effects (font (size 1.27 1.27)) (hide yes)))
  (property "LCSC" "C2297" (at 224.79 36.83 0) (effects (font (size 1.27 1.27)) (hide yes)))
  (pin "1")
  (pin "2")))
